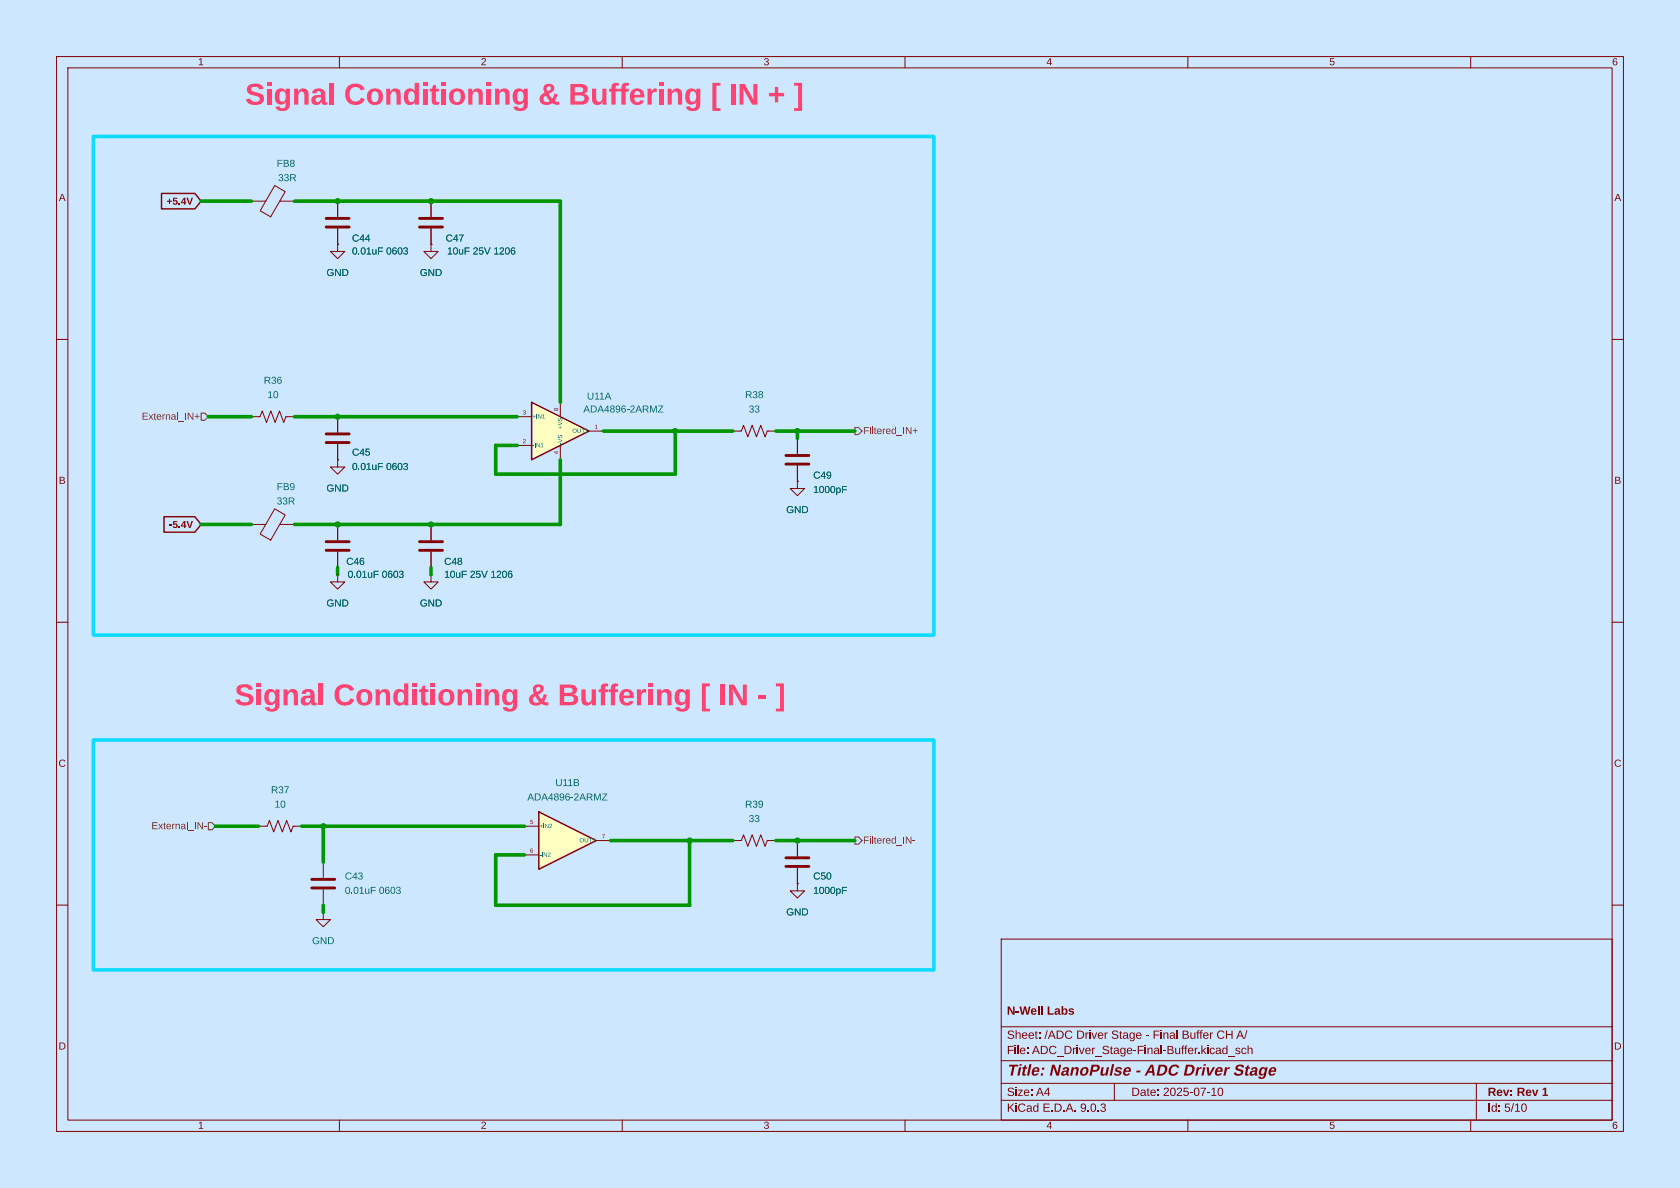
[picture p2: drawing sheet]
<svg xmlns="http://www.w3.org/2000/svg" width="297mm" height="210mm" viewBox="0 0 297 210" stroke-linecap="round" stroke-linejoin="round" font-family="sans-serif">
<path d="M0 0h297v210h-297z" fill="#cce7ff" stroke="#cce7ff" stroke-width=".18"/>
<g fill="none" stroke="#840000" stroke-width=".18">
<path d="M10 10h277v190h-277zM12 12h273v186h-273zM60 10v2M110 10v2M160 10v2M210 10v2M260 10v2M10 60h2M285 60h2M10 110h2M285 110h2M10 160h2"/>
<path d="M177 166h108v32h-108zM285 160h2M60 198v2M110 198v2M160 198v2M177 194.5h108M177 191.5h108M177 187.5h108M177 181.5h108M210 198v2M260 198v2"/>
</g>
<g fill="#840000">
<path d="M178.1 177.9h.4l.6 1.1v-1.1h.3v1.5h-.4l-.6-1.1v1.1h-.3z"/>
<path d="M179.6 178.7h.5v.3h-.5z"/>
<path d="M180.2 177.9h.3l.3 1.2 .2-1.2h.4l.2 1.2 .3-1.2h.3l-.4 1.5h-.3l-.3-1.2-.3 1.2h-.3z"/>
<path d="M182.4 178.4l.1-.1a.52 .52 0 0 1 .6 0 .52 .52 0 0 1 .2 .6h-.8a.23 .23 0 0 0 .2 .3 .23 .23 0 0 0 .3-.1h.2a.53 .53 0 0 1-.6 .3 .53 .53 0 0 1-.3-.7h.7a.22 .22 0 0 0-.2-.3 .22 .22 0 0 0-.3 .3h-.2z"/>
<path d="M183.5 177.9h.3v1.5h-.3z"/>
<path d="M184.1 177.9h.2v1.5h-.2z"/>
<path d="M185.2 177.9h.3v1.2h.8v.3h-1.1z"/>
<path d="M186.6 178.4l.2-.2a.41 .41 0 0 1 .6 .4v.5l.1 .3h-.3l-.1-.2-.2 .2h-.3l-.2-.4 .3 .1a.19 .19 0 0 0 .3 .1 .19 .19 0 0 0 0-.3 .19 .19 0 0 0-.3 .1h-.3a.5 .5 0 0 1 .7-.3l-.1-.3-.2 .2h-.3z"/>
<path d="M187.7 177.9h.3v.6a.45 .45 0 0 1 .6-.2 .45 .45 0 0 1 .1 .7 .41 .41 0 0 1-.3 .4 .41 .41 0 0 1-.4-.2l-.1 .2h-.2v-.6h.3a.26 .26 0 0 0 .2 .4 .26 .26 0 0 0 .2-.4 .26 .26 0 0 0-.2-.4 .26 .26 0 0 0-.2 .4h-.3z"/>
<path d="M189 178.4l.3-.2a.45 .45 0 0 1 .6 .3h-.7v.1l.4 .1a.35 .35 0 0 1 .3 .5 .35 .35 0 0 1-.5 .2l-.5-.2 .2-.1 .2 .1 .3-.1v-.1l-.4-.1a.31 .31 0 0 1-.2-.5z"/>
</g>
<path d="M197 191.5v3M261 191.5v6.5" fill="none" stroke="#840000" stroke-width=".18"/>
<path d="M95.2 143.5l10.2 5.1-10.2 5.1z" fill="#ffffc2"/>
<path d="M95.2 143.5l10.2 5.1-10.2 5.1z" fill="none" stroke="#840000" stroke-width=".25"/>
<g fill="none" stroke="#840000" stroke-width=".18">
<path d="M44.4 35.6h2.6M48.6 32.8l1.8 1.1-2.5 4.4-1.9-1zM49.5 35.6h2.6M59.7 35.6v2.8M76.2 35.6v2.8M59.7 43.2v1.3h1.3l-1.3 1.2-1.3-1.2h1.3M59.7 43.2h.1M59.7 40.4v2.8M76.2 43.2v1.3h-1.3l1.3 1.2 1.3-1.2h-1.3M76.2 43.2h.1M76.2 40.4v2.8M129.5 76.2h1.6l.3-1 .8 2 .8-2 .7 2 .8-2 .8 2 .3-1h1.6"/>
<path d="M141 77.5v2.8M44.4 92.7h2.6M48.6 89.9l1.8 1.1-2.5 4.5-1.9-1.1zM49.5 92.7h2.6M76.2 92.7v2.8M76.2 97.5v2.8M141 85.1v1.3h1.2l-1.2 1.2-1.3-1.2h1.3M141 85.1h.1M141 82.3v2.8M76.2 101.6v1.3h-1.3l1.3 1.2 1.3-1.2h-1.3M76.2 101.6h.1M45.7 146.1h1.5l.4-1.1 .8 2.1 .7-2.1 .8 2.1 .8-2.1 .7 2.1 .4-1h1.5"/>
<path d="M57.1 152.4v2.8M57.1 157.2v2.8M92.7 146.1h2.5M92.7 151.1h2.5M105.4 148.6h2.5M129.5 148.6h1.6l.3-1 .8 2 .8-2 .7 2 .8-2 .8 2 .3-1h1.6M141 156.2v1.3h1.2l-1.2 1.3-1.3-1.3h1.3M141 156.2h.1M141 148.6v2.8M141 153.4v2.8M57.1 161.3v1.3h1.3l-1.3 1.2-1.2-1.2h1.2M57.1 161.3h.1"/>
</g>
<path d="M57.7 38.6h4M74.2 38.6h4M57.7 40.1h4M74.2 40.1h4M74.2 95.8h4M74.2 97.3h4M138.9 80.5h4.1M138.9 82h4.1M55.1 155.4h4.1M55.1 157h4.1M138.9 151.6h4.1M138.9 153.2h4.1" fill="none" stroke="#840000" stroke-width=".51"/>
<path d="M94 71.1l10.1 5.1-10.1 5.1z" fill="#ffffc2"/>
<path d="M28.6 34.2h5.8l1.2 1.4-1.2 1.3h-5.8zM94 71.1l10.1 5.1-10.1 5.1zM29 91.3h5.4l1.2 1.4-1.2 1.4h-5.4z" fill="none" stroke="#840000" stroke-width=".25"/>
<g fill="none" stroke="#840000" stroke-width=".18">
<path d="M59.7 35.6v2.8M76.2 35.6v2.8M59.7 43.2h.1M59.7 40.4v2.8M76.2 43.2h.1M76.2 40.4v2.8M44.4 73.7h1.6l.4-1.1 .7 2.1 .8-2.1 .7 2.1 .8-2.1 .8 2.1 .3-1h1.6M59.7 73.7v2.8M59.7 78.5v2.8M91.4 73.7h2.6M91.4 78.7h2.6M99.1 71.1v2.6"/>
<path d="M99.1 78.7v2.6M104.1 76.2h2.6M141 77.5v2.8M59.7 81.3v1.3h1.3l-1.3 1.2-1.3-1.2h1.3M59.7 81.3h.1M59.7 92.7v2.8M59.7 97.5v2.8M76.2 92.7v2.8M76.2 97.5v2.8M141 85.1h.1M141 82.3v2.8M59.7 101.6v1.3h1.3l-1.3 1.2-1.3-1.2h1.3"/>
<path d="M59.7 101.6h.1M76.2 101.6h.1M141 156.2h.1M141 148.6v2.8M141 153.4v2.8"/>
</g>
<path d="M57.7 76.7h4M57.7 78.2h4M57.7 95.8h4M57.7 97.3h4" fill="none" stroke="#840000" stroke-width=".51"/>
<path d="M35.6 73h.6l.6 .7-.6 .6h-.6zM151.1 75.6h.7l.6 .6-.6 .6h-.7zM36.8 145.4h.7l.6 .7-.6 .6h-.7zM151.1 148h.7l.6 .6-.6 .6h-.7z" fill="none" stroke="#725600" stroke-width=".18"/>
<g fill="none" stroke="#009600" stroke-width=".63">
<path d="M35.6 35.6h8.8M52.1 35.6h47v35.5M36.8 73.7h7.6M52.1 73.7h39.3M106.7 76.2h22.8M119.4 76.2v7.6h-31.8v-5.1h3.8M137.2 76.2h13.9M141 76.2v1.3M35.6 92.7h8.8M99.1 81.3v11.4h-47M59.7 100.3v1.3M76.2 100.3v1.3"/>
<path d="M38.1 146.1h7.6M53.3 146.1h39.4M57.1 146.1v6.3M107.9 148.6h21.6M121.9 148.6v11.4h-34.3v-8.9h5.1M137.2 148.6h13.9M57.1 160v1.3"/>
</g>
<path d="M16.5 24.1h148.6v88.2h-148.6zM16.5 130.8h148.6v40.7h-148.6z" fill="none" stroke="#0edcff" stroke-width=".63"/>
<g fill="#009600" stroke="#009600" stroke-width=".18">
<circle cx="59.7" cy="35.6" r=".46"/>
<circle cx="59.7" cy="73.7" r=".46"/>
<circle cx="76.2" cy="92.7" r=".46"/>
<circle cx="59.7" cy="92.7" r=".46"/>
<circle cx="76.2" cy="35.6" r=".46"/>
<circle cx="141" cy="148.6" r=".46"/>
<circle cx="121.9" cy="148.6" r=".46"/>
<circle cx="57.1" cy="146.1" r=".46"/>
<circle cx="141" cy="76.2" r=".46"/>
<circle cx="119.4" cy="76.2" r=".46"/>
</g>
<g font-size="5.3" fill="#ff4272">
<text x="43.3" y="19.9">Signal Conditioning &amp; Buffering [ IN + ]</text>
<text x="41.5" y="126.1">Signal Conditioning &amp; Buffering [ IN - ]</text>
</g>
<text font-size="2.8" fill="#840000" x="178" y="190.9">Title: NanoPulse - ADC Driver Stage</text>
<g font-size="2.1" fill="#840000">
<text x="178" y="184.2">Sheet: /ADC Driver Stage - Final Buffer CH A/</text>
<text x="178" y="186.9">File: ADC_Driver_Stage-Final-Buffer.kicad_sch</text>
<text x="178" y="197.1">KiCad E.D.A. 9.0.3</text>
<text x="178" y="194.3">Size: A4</text>
<text x="200" y="194.3">Date: 2025-07-10</text>
<text x="263" y="194.3">Rev: Rev 1</text>
<text x="263" y="197.1">Id: 5/10</text>
</g>
<g font-size="1.8" fill="#840000">
<text x="35" y="12">1</text>
<text x="85" y="12">2</text>
<text x="135" y="12">3</text>
<text x="185" y="12">4</text>
<text x="235" y="12">5</text>
<text x="285" y="12">6</text>
<text x="10.4" y="36">A</text>
<text x="29.4" y="36.6">+5.4V</text>
<text x="285.4" y="36">A</text>
<text x="10.4" y="86">B</text>
<text x="285.4" y="86">B</text>
<text x="29.9" y="93.8">-5.4V</text>
<text x="10.3" y="136">C</text>
<text x="285.3" y="136">C</text>
<text x="10.3" y="186">D</text>
<text x="285.3" y="186">D</text>
<text x="35" y="200">1</text>
<text x="85" y="200">2</text>
<text x="135" y="200">3</text>
<text x="185" y="200">4</text>
<text x="235" y="200">5</text>
<text x="285" y="200">6</text>
</g>
<g font-size="1.8" fill="#006464">
<text x="48.9" y="30">FB8</text>
<text x="49.2" y="32.5">33R</text>
<text x="62.2" y="43.2">C44</text>
<text x="62.2" y="45.4">0.01uF 0603</text>
<text x="78.8" y="43.2">C47</text>
<text x="79" y="45.4">10uF 25V 1206</text>
<text x="57.7" y="49.3">GND</text>
<text x="74.2" y="49.3">GND</text>
<text x="46.6" y="68.3">R36</text>
<text x="47.3" y="70.8">10</text>
<text x="103.8" y="71.1">U11A</text>
<text x="131.7" y="70.8">R38</text>
<text x="103.1" y="73.4">ADA4896-2ARMZ</text>
<text x="132.4" y="73.4">33</text>
<text x="62.2" y="81">C45</text>
<text x="62.2" y="83.5">0.01uF 0603</text>
<text x="48.9" y="87.1">FB9</text>
<text x="48.9" y="89.6">33R</text>
<text x="57.7" y="87.4">GND</text>
<text x="143.8" y="85.1">C49</text>
<text x="143.8" y="87.6">1000pF</text>
<text x="139" y="91.2">GND</text>
<text x="61.2" y="100.3">C46</text>
<text x="78.5" y="100.3">C48</text>
<text x="57.7" y="107.7">GND</text>
<text x="61.5" y="102.6">0.01uF 0603</text>
<text x="74.2" y="107.7">GND</text>
<text x="78.5" y="102.6">10uF 25V 1206</text>
<text x="47.9" y="140.7">R37</text>
<text x="48.5" y="143.2">10</text>
<text x="93.2" y="142">ADA4896-2ARMZ</text>
<text x="98.2" y="139.4">U11B</text>
<text x="131.7" y="143.2">R39</text>
<text x="132.4" y="145.8">33</text>
<text x="61" y="155.9">C43</text>
<text x="143.8" y="155.9">C50</text>
<text x="61" y="158.5">0.01uF 0603</text>
<text x="143.8" y="158.5">1000pF</text>
<text x="55.2" y="167.4">GND</text>
<text x="139" y="162.3">GND</text>
</g>
<g font-size="1.8" fill="#725600">
<text x="25.1" y="74.7">External_IN+</text>
<text x="152.6" y="77.2">Filtered_IN+</text>
<text x="26.8" y="147">External_IN-</text>
<text x="152.6" y="149.6">Filtered_IN-</text>
</g>
<g font-size="1.1" fill="#a90000">
<text x="92.4" y="73.4">3</text>
<text x="98.8" y="72.7" transform="rotate(-90 98.8 72.7)">8</text>
<text x="105.1" y="75.9">1</text>
<text x="92.4" y="78.5">2</text>
<text x="98.8" y="80.3" transform="rotate(-90 98.8 80.3)">4</text>
<text x="93.7" y="145.8">5</text>
<text x="106.4" y="148.3">7</text>
<text x="93.7" y="150.9">6</text>
</g>
<g font-size="1.1" fill="#006464">
<text x="94.1" y="74.3">+IN1</text>
<text x="99.7" y="75.8" transform="rotate(-90 99.7 75.8)">+VS</text>
<text x="101.2" y="76.8">OUT1</text>
<text x="94.1" y="79.3">-IN1</text>
<text x="99.7" y="78.6" transform="rotate(-90 99.7 78.6)">-VS</text>
<text x="95.4" y="146.6">+IN2</text>
<text x="102.4" y="149.2">OUT2</text>
<text x="95.4" y="151.7">-IN2</text>
</g>
</svg>
